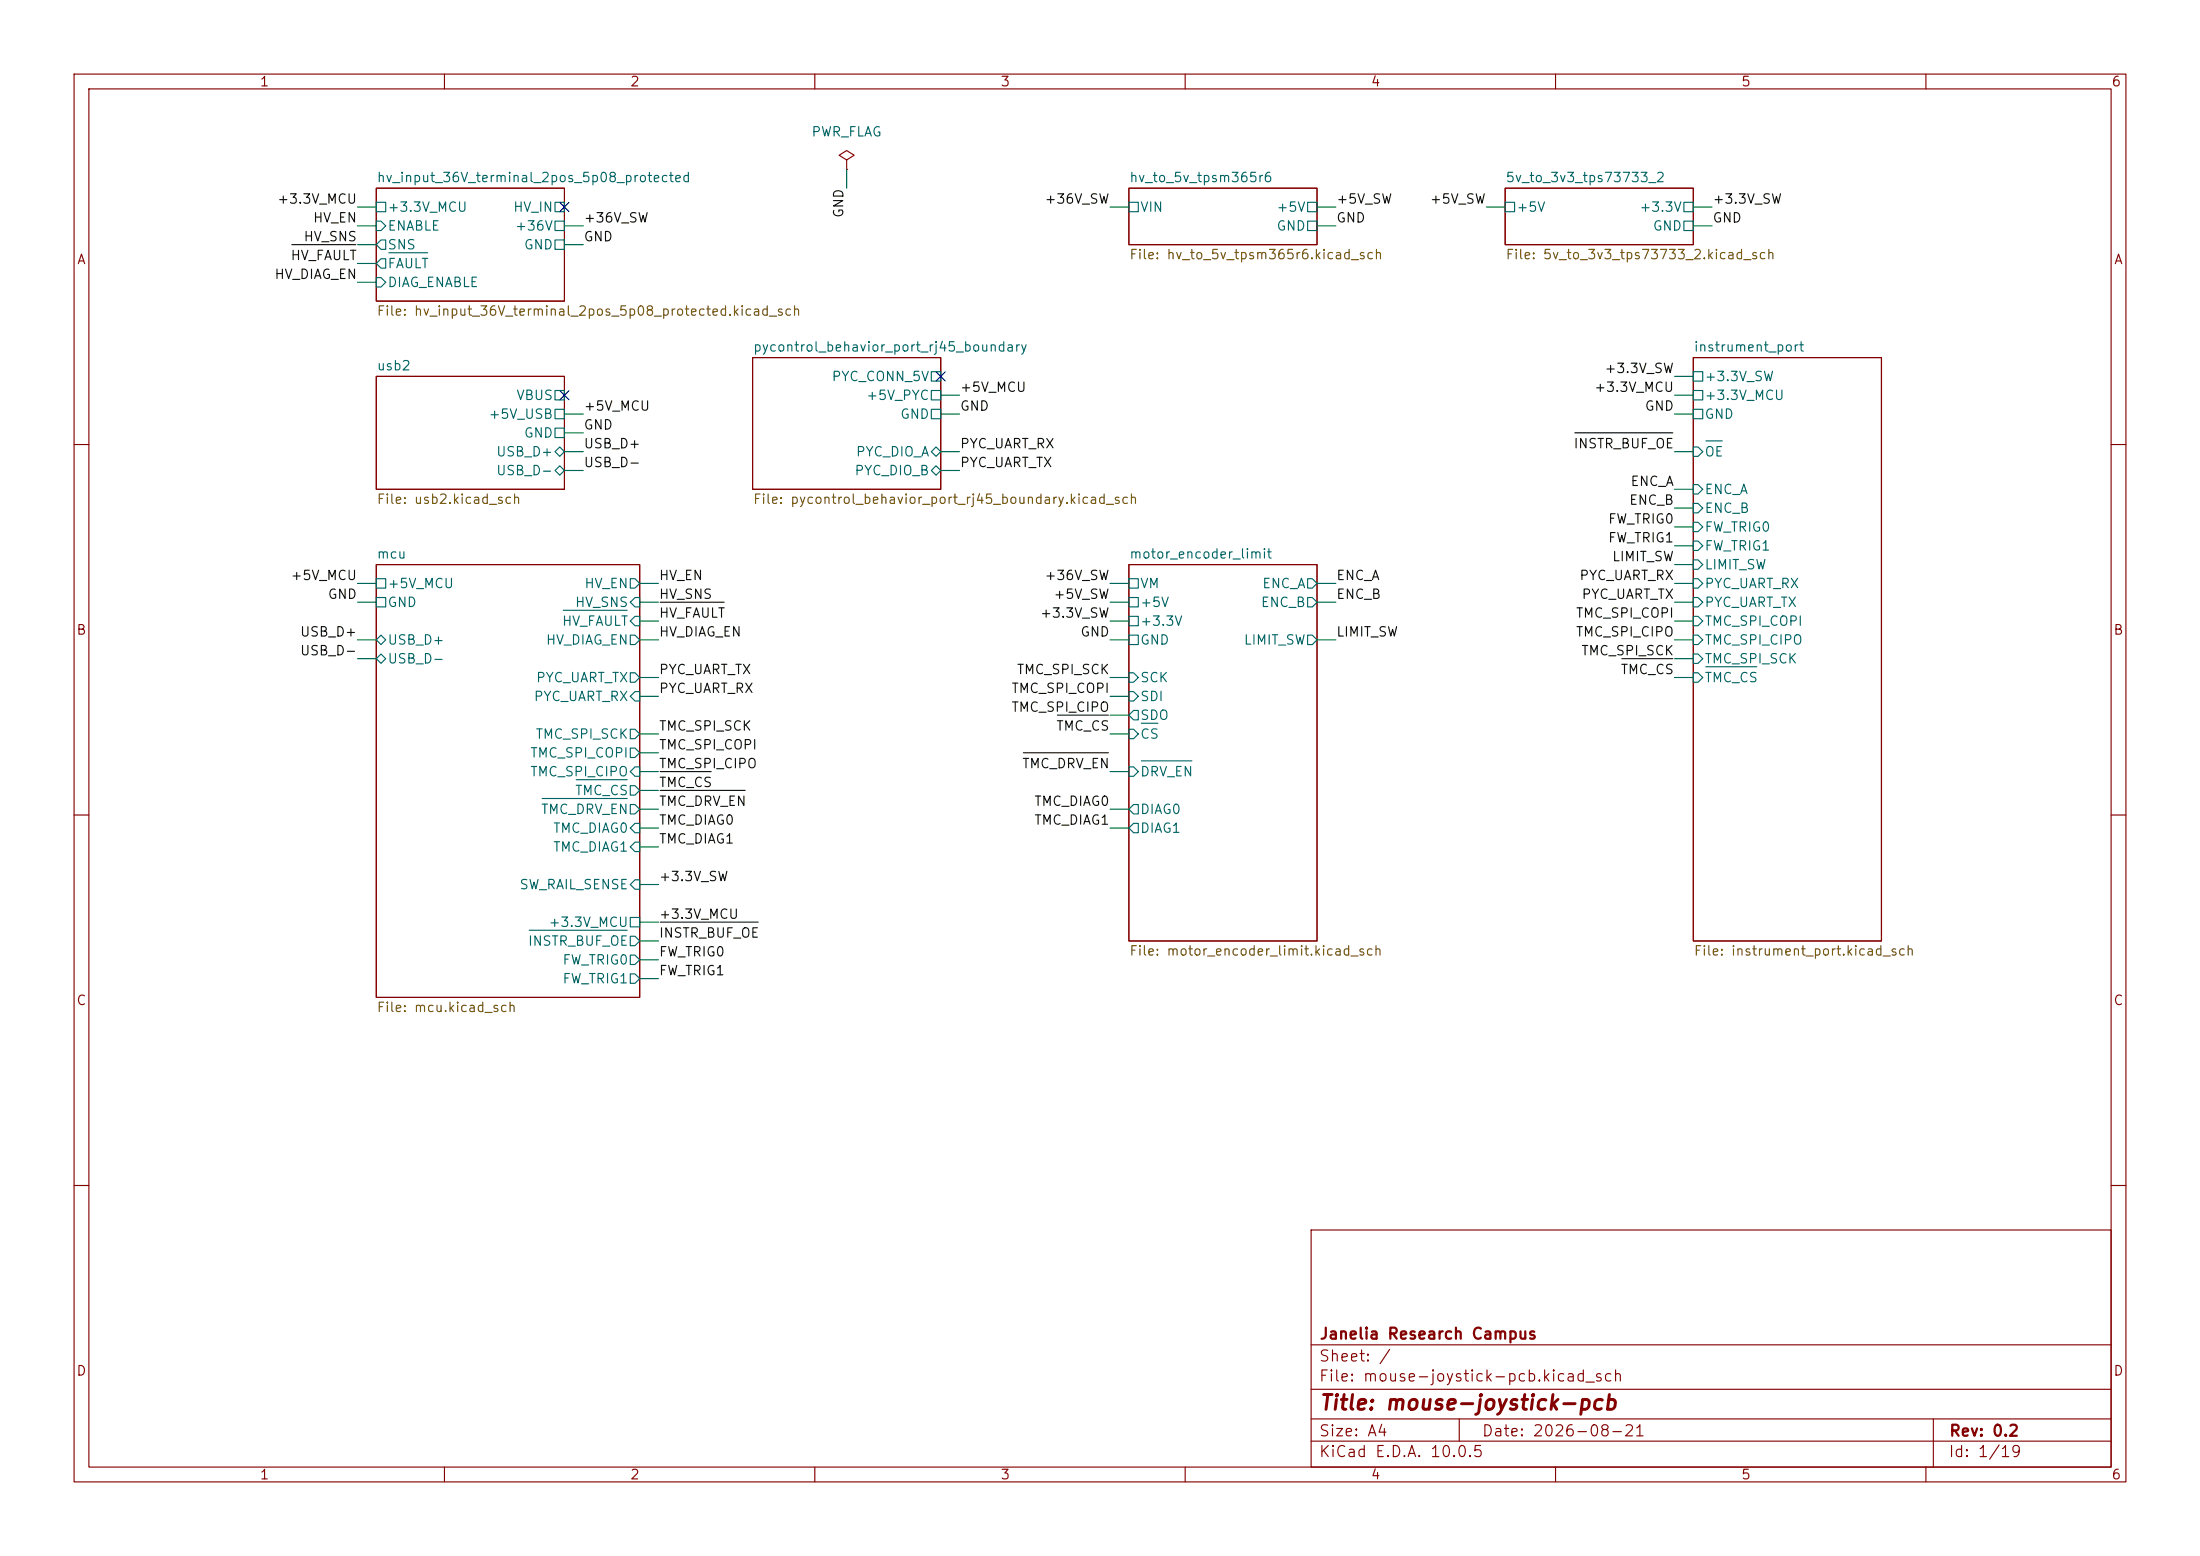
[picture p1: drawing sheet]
(kicad_sch
 (version 20260306)
 (generator "eeschema")
 (generator_version "10.0")
 (paper "A4")
 (title_block
  (title "mouse-joystick-pcb")
  (date "2026-08-21")
  (rev "0.2")
  (company "Janelia Research Campus"))
 (lib_symbols
  (symbol "power:PWR_FLAG"
   (power global)
   (pin_numbers (hide yes))
   (pin_names
    (offset 0) (hide yes)) (exclude_from_sim no) (in_bom yes) (on_board yes)
   (in_pos_files yes)
   (duplicate_pin_numbers_are_jumpers no)
   (property "Reference" "#FLG" (at 0 1.905 0) (show_name no) (do_not_autoplace no) (hide yes) (effects (font (size 1.27 1.27))))
   (property "Value" "PWR_FLAG" (at 0 3.81 0) (show_name no) (do_not_autoplace no) (effects (font (size 1.27 1.27))))
   (property "Footprint" "" (at 0 0 0) (show_name no) (do_not_autoplace no) (hide yes) (effects (font (size 1.27 1.27))))
   (property "Datasheet" "" (at 0 0 0) (show_name no) (do_not_autoplace no) (hide yes) (effects (font (size 1.27 1.27))))
   (property "Description" "Special symbol for telling ERC where power comes from" (at 0 0 0) (show_name no) (do_not_autoplace no) (hide yes) (effects (font (size 1.27 1.27))))
   (symbol "PWR_FLAG_0_0"
    (pin power_out line (at 0 0 90) (length 0) (name "" (effects (font (size 1.27 1.27)))) (number "1" (effects (font (size 1.27 1.27))))))
   (symbol "PWR_FLAG_0_1"
    (polyline (pts (xy 0 0) (xy 0 1.27) (xy -1.016 1.905) (xy 0 2.54) (xy 1.016 1.905) (xy 0 1.27)) (stroke (width 0) (type default)) (fill (type none))))
   (embedded_fonts no)))
 (no_connect
  (at 76.2 27.94))
 (no_connect
  (at 76.2 53.34))
 (no_connect
  (at 127 50.8))
 (wire
  (pts (xy 86.36 86.36) (xy 88.9 86.36))
  (stroke (width 0) (type default)))
 (wire
  (pts (xy 152.4 96.52) (xy 149.86 96.52))
  (stroke (width 0) (type default)))
 (wire
  (pts (xy 152.4 99.06) (xy 149.86 99.06))
  (stroke (width 0) (type default)))
 (wire
  (pts (xy 50.8 78.74) (xy 48.26 78.74))
  (stroke (width 0) (type default)))
 (wire
  (pts (xy 86.36 127) (xy 88.9 127))
  (stroke (width 0) (type default)))
 (wire
  (pts (xy 86.36 83.82) (xy 88.9 83.82))
  (stroke (width 0) (type default)))
 (wire
  (pts (xy 86.36 129.54) (xy 88.9 129.54))
  (stroke (width 0) (type default)))
 (wire
  (pts (xy 152.4 109.22) (xy 149.86 109.22))
  (stroke (width 0) (type default)))
 (wire
  (pts (xy 127 63.5) (xy 129.54 63.5))
  (stroke (width 0) (type default)))
 (wire
  (pts (xy 86.36 132.08) (xy 88.9 132.08))
  (stroke (width 0) (type default)))
 (wire
  (pts (xy 86.36 99.06) (xy 88.9 99.06))
  (stroke (width 0) (type default)))
 (wire
  (pts (xy 127 53.34) (xy 129.54 53.34))
  (stroke (width 0) (type default)))
 (wire
  (pts (xy 203.2 27.94) (xy 200.66 27.94))
  (stroke (width 0) (type default)))
 (wire
  (pts (xy 152.4 83.82) (xy 149.86 83.82))
  (stroke (width 0) (type default)))
 (wire
  (pts (xy 177.8 78.74) (xy 180.34 78.74))
  (stroke (width 0) (type default)))
 (wire
  (pts (xy 86.36 104.14) (xy 88.9 104.14))
  (stroke (width 0) (type default)))
 (wire
  (pts (xy 50.8 33.02) (xy 48.26 33.02))
  (stroke (width 0) (type default)))
 (wire
  (pts (xy 86.36 124.46) (xy 88.9 124.46))
  (stroke (width 0) (type default)))
 (wire
  (pts (xy 76.2 55.88) (xy 78.74 55.88))
  (stroke (width 0) (type default)))
 (wire
  (pts (xy 86.36 109.22) (xy 88.9 109.22))
  (stroke (width 0) (type default)))
 (wire
  (pts (xy 228.6 78.74) (xy 226.06 78.74))
  (stroke (width 0) (type default)))
 (wire
  (pts (xy 152.4 111.76) (xy 149.86 111.76))
  (stroke (width 0) (type default)))
 (wire
  (pts (xy 86.36 119.38) (xy 88.9 119.38))
  (stroke (width 0) (type default)))
 (wire
  (pts (xy 152.4 91.44) (xy 149.86 91.44))
  (stroke (width 0) (type default)))
 (wire
  (pts (xy 152.4 78.74) (xy 149.86 78.74))
  (stroke (width 0) (type default)))
 (wire
  (pts (xy 152.4 86.36) (xy 149.86 86.36))
  (stroke (width 0) (type default)))
 (wire
  (pts (xy 76.2 58.42) (xy 78.74 58.42))
  (stroke (width 0) (type default)))
 (wire
  (pts (xy 152.4 27.94) (xy 149.86 27.94))
  (stroke (width 0) (type default)))
 (wire
  (pts (xy 50.8 81.28) (xy 48.26 81.28))
  (stroke (width 0) (type default)))
 (wire
  (pts (xy 228.6 66.04) (xy 226.06 66.04))
  (stroke (width 0) (type default)))
 (wire
  (pts (xy 48.26 86.36) (xy 50.8 86.36))
  (stroke (width 0) (type default)))
 (wire
  (pts (xy 114.3 22.86) (xy 114.3 25.4))
  (stroke (width 0) (type default)))
 (wire
  (pts (xy 86.36 91.44) (xy 88.9 91.44))
  (stroke (width 0) (type default)))
 (wire
  (pts (xy 228.6 68.58) (xy 226.06 68.58))
  (stroke (width 0) (type default)))
 (wire
  (pts (xy 228.6 53.34) (xy 226.06 53.34))
  (stroke (width 0) (type default)))
 (wire
  (pts (xy 76.2 30.48) (xy 78.74 30.48))
  (stroke (width 0) (type default)))
 (wire
  (pts (xy 177.8 30.48) (xy 180.34 30.48))
  (stroke (width 0) (type default)))
 (wire
  (pts (xy 50.8 38.1) (xy 48.26 38.1))
  (stroke (width 0) (type default)))
 (wire
  (pts (xy 152.4 93.98) (xy 149.86 93.98))
  (stroke (width 0) (type default)))
 (wire
  (pts (xy 86.36 78.74) (xy 88.9 78.74))
  (stroke (width 0) (type default)))
 (wire
  (pts (xy 228.6 86.36) (xy 226.06 86.36))
  (stroke (width 0) (type default)))
 (wire
  (pts (xy 50.8 35.56) (xy 48.26 35.56))
  (stroke (width 0) (type default)))
 (wire
  (pts (xy 86.36 114.3) (xy 88.9 114.3))
  (stroke (width 0) (type default)))
 (wire
  (pts (xy 86.36 106.68) (xy 88.9 106.68))
  (stroke (width 0) (type default)))
 (wire
  (pts (xy 152.4 81.28) (xy 149.86 81.28))
  (stroke (width 0) (type default)))
 (wire
  (pts (xy 50.8 27.94) (xy 48.26 27.94))
  (stroke (width 0) (type default)))
 (wire
  (pts (xy 86.36 101.6) (xy 88.9 101.6))
  (stroke (width 0) (type default)))
 (wire
  (pts (xy 228.6 27.94) (xy 231.14 27.94))
  (stroke (width 0) (type default)))
 (wire
  (pts (xy 86.36 81.28) (xy 88.9 81.28))
  (stroke (width 0) (type default)))
 (wire
  (pts (xy 228.6 83.82) (xy 226.06 83.82))
  (stroke (width 0) (type default)))
 (wire
  (pts (xy 86.36 111.76) (xy 88.9 111.76))
  (stroke (width 0) (type default)))
 (wire
  (pts (xy 177.8 81.28) (xy 180.34 81.28))
  (stroke (width 0) (type default)))
 (wire
  (pts (xy 76.2 33.02) (xy 78.74 33.02))
  (stroke (width 0) (type default)))
 (wire
  (pts (xy 228.6 81.28) (xy 226.06 81.28))
  (stroke (width 0) (type default)))
 (wire
  (pts (xy 127 60.96) (xy 129.54 60.96))
  (stroke (width 0) (type default)))
 (wire
  (pts (xy 228.6 71.12) (xy 226.06 71.12))
  (stroke (width 0) (type default)))
 (wire
  (pts (xy 177.8 27.94) (xy 180.34 27.94))
  (stroke (width 0) (type default)))
 (wire
  (pts (xy 152.4 104.14) (xy 149.86 104.14))
  (stroke (width 0) (type default)))
 (wire
  (pts (xy 86.36 93.98) (xy 88.9 93.98))
  (stroke (width 0) (type default)))
 (wire
  (pts (xy 228.6 91.44) (xy 226.06 91.44))
  (stroke (width 0) (type default)))
 (wire
  (pts (xy 228.6 73.66) (xy 226.06 73.66))
  (stroke (width 0) (type default)))
 (wire
  (pts (xy 50.8 88.9) (xy 48.26 88.9))
  (stroke (width 0) (type default)))
 (wire
  (pts (xy 76.2 60.96) (xy 78.74 60.96))
  (stroke (width 0) (type default)))
 (wire
  (pts (xy 76.2 63.5) (xy 78.74 63.5))
  (stroke (width 0) (type default)))
 (wire
  (pts (xy 228.6 60.96) (xy 226.06 60.96))
  (stroke (width 0) (type default)))
 (wire
  (pts (xy 177.8 86.36) (xy 180.34 86.36))
  (stroke (width 0) (type default)))
 (wire
  (pts (xy 50.8 30.48) (xy 48.26 30.48))
  (stroke (width 0) (type default)))
 (wire
  (pts (xy 228.6 88.9) (xy 226.06 88.9))
  (stroke (width 0) (type default)))
 (wire
  (pts (xy 228.6 76.2) (xy 226.06 76.2))
  (stroke (width 0) (type default)))
 (wire
  (pts (xy 127 55.88) (xy 129.54 55.88))
  (stroke (width 0) (type default)))
 (wire
  (pts (xy 228.6 50.8) (xy 226.06 50.8))
  (stroke (width 0) (type default)))
 (wire
  (pts (xy 228.6 55.88) (xy 226.06 55.88))
  (stroke (width 0) (type default)))
 (wire
  (pts (xy 228.6 30.48) (xy 231.14 30.48))
  (stroke (width 0) (type default)))
 (label "TMC_DIAG0"
  (at 88.9 111.76 0)
  (effects (font (size 1.27 1.27)) (justify left bottom)))
 (label "+3.3V_MCU"
  (at 226.06 53.34 180)
  (effects (font (size 1.27 1.27)) (justify right bottom)))
 (label "ENC_B"
  (at 226.06 68.58 180)
  (effects (font (size 1.27 1.27)) (justify right bottom)))
 (label "+3.3V_SW"
  (at 88.9 119.38 0)
  (effects (font (size 1.27 1.27)) (justify left bottom)))
 (label "FW_TRIG0"
  (at 226.06 71.12 180)
  (effects (font (size 1.27 1.27)) (justify right bottom)))
 (label "PYC_UART_RX"
  (at 88.9 93.98 0)
  (effects (font (size 1.27 1.27)) (justify left bottom)))
 (label "TMC_SPI_COPI"
  (at 88.9 101.6 0)
  (effects (font (size 1.27 1.27)) (justify left bottom)))
 (label "+5V_MCU"
  (at 48.26 78.74 180)
  (effects (font (size 1.27 1.27)) (justify right bottom)))
 (label "TMC_SPI_COPI"
  (at 149.86 93.98 180)
  (effects (font (size 1.27 1.27)) (justify right bottom)))
 (label "LIMIT_SW"
  (at 226.06 76.2 180)
  (effects (font (size 1.27 1.27)) (justify right bottom)))
 (label "TMC_SPI_SCK"
  (at 88.9 99.06 0)
  (effects (font (size 1.27 1.27)) (justify left bottom)))
 (label "+5V_SW"
  (at 200.66 27.94 180)
  (effects (font (size 1.27 1.27)) (justify right bottom)))
 (label "HV_SNS"
  (at 88.9 81.28 0)
  (effects (font (size 1.27 1.27)) (justify left bottom)))
 (label "GND"
  (at 231.14 30.48 0)
  (effects (font (size 1.27 1.27)) (justify left bottom)))
 (label "FW_TRIG1"
  (at 88.9 132.08 0)
  (effects (font (size 1.27 1.27)) (justify left bottom)))
 (label "GND"
  (at 149.86 86.36 180)
  (effects (font (size 1.27 1.27)) (justify right bottom)))
 (label "FW_TRIG0"
  (at 88.9 129.54 0)
  (effects (font (size 1.27 1.27)) (justify left bottom)))
 (label "GND"
  (at 48.26 81.28 180)
  (effects (font (size 1.27 1.27)) (justify right bottom)))
 (label "GND"
  (at 78.74 33.02 0)
  (effects (font (size 1.27 1.27)) (justify left bottom)))
 (label "PYC_UART_TX"
  (at 88.9 91.44 0)
  (effects (font (size 1.27 1.27)) (justify left bottom)))
 (label "TMC_SPI_COPI"
  (at 226.06 83.82 180)
  (effects (font (size 1.27 1.27)) (justify right bottom)))
 (label "USB_D-"
  (at 78.74 63.5 0)
  (effects (font (size 1.27 1.27)) (justify left bottom)))
 (label "HV_EN"
  (at 48.26 30.48 180)
  (effects (font (size 1.27 1.27)) (justify right bottom)))
 (label "+5V_MCU"
  (at 78.74 55.88 0)
  (effects (font (size 1.27 1.27)) (justify left bottom)))
 (label "+36V_SW"
  (at 78.74 30.48 0)
  (effects (font (size 1.27 1.27)) (justify left bottom)))
 (label "TMC_DIAG0"
  (at 149.86 109.22 180)
  (effects (font (size 1.27 1.27)) (justify right bottom)))
 (label "USB_D+"
  (at 78.74 60.96 0)
  (effects (font (size 1.27 1.27)) (justify left bottom)))
 (label "HV_EN"
  (at 88.9 78.74 0)
  (effects (font (size 1.27 1.27)) (justify left bottom)))
 (label "+5V_SW"
  (at 149.86 81.28 180)
  (effects (font (size 1.27 1.27)) (justify right bottom)))
 (label "~{INSTR_BUF_OE}"
  (at 226.06 60.96 180)
  (effects (font (size 1.27 1.27)) (justify right bottom)))
 (label "TMC_SPI_CIPO"
  (at 149.86 96.52 180)
  (effects (font (size 1.27 1.27)) (justify right bottom)))
 (label "~{TMC_DRV_EN}"
  (at 149.86 104.14 180)
  (effects (font (size 1.27 1.27)) (justify right bottom)))
 (label "GND"
  (at 78.74 58.42 0)
  (effects (font (size 1.27 1.27)) (justify left bottom)))
 (label "HV_SNS"
  (at 48.26 33.02 180)
  (effects (font (size 1.27 1.27)) (justify right bottom)))
 (label "~{HV_FAULT}"
  (at 48.26 35.56 180)
  (effects (font (size 1.27 1.27)) (justify right bottom)))
 (label "TMC_SPI_SCK"
  (at 149.86 91.44 180)
  (effects (font (size 1.27 1.27)) (justify right bottom)))
 (label "+5V_SW"
  (at 180.34 27.94 0)
  (effects (font (size 1.27 1.27)) (justify left bottom)))
 (label "+36V_SW"
  (at 149.86 27.94 180)
  (effects (font (size 1.27 1.27)) (justify right bottom)))
 (label "+3.3V_SW"
  (at 231.14 27.94 0)
  (effects (font (size 1.27 1.27)) (justify left bottom)))
 (label "TMC_DIAG1"
  (at 149.86 111.76 180)
  (effects (font (size 1.27 1.27)) (justify right bottom)))
 (label "GND"
  (at 129.54 55.88 0)
  (effects (font (size 1.27 1.27)) (justify left bottom)))
 (label "ENC_B"
  (at 180.34 81.28 0)
  (effects (font (size 1.27 1.27)) (justify left bottom)))
 (label "~{TMC_CS}"
  (at 88.9 106.68 0)
  (effects (font (size 1.27 1.27)) (justify left bottom)))
 (label "+3.3V_SW"
  (at 226.06 50.8 180)
  (effects (font (size 1.27 1.27)) (justify right bottom)))
 (label "+36V_SW"
  (at 149.86 78.74 180)
  (effects (font (size 1.27 1.27)) (justify right bottom)))
 (label "GND"
  (at 180.34 30.48 0)
  (effects (font (size 1.27 1.27)) (justify left bottom)))
 (label "HV_DIAG_EN"
  (at 48.26 38.1 180)
  (effects (font (size 1.27 1.27)) (justify right bottom)))
 (label "ENC_A"
  (at 180.34 78.74 0)
  (effects (font (size 1.27 1.27)) (justify left bottom)))
 (label "GND"
  (at 226.06 55.88 180)
  (effects (font (size 1.27 1.27)) (justify right bottom)))
 (label "USB_D-"
  (at 48.26 88.9 180)
  (effects (font (size 1.27 1.27)) (justify right bottom)))
 (label "+3.3V_MCU"
  (at 48.26 27.94 180)
  (effects (font (size 1.27 1.27)) (justify right bottom)))
 (label "~{HV_FAULT}"
  (at 88.9 83.82 0)
  (effects (font (size 1.27 1.27)) (justify left bottom)))
 (label "PYC_UART_TX"
  (at 226.06 81.28 180)
  (effects (font (size 1.27 1.27)) (justify right bottom)))
 (label "+5V_MCU"
  (at 129.54 53.34 0)
  (effects (font (size 1.27 1.27)) (justify left bottom)))
 (label "TMC_SPI_SCK"
  (at 226.06 88.9 180)
  (effects (font (size 1.27 1.27)) (justify right bottom)))
 (label "TMC_SPI_CIPO"
  (at 226.06 86.36 180)
  (effects (font (size 1.27 1.27)) (justify right bottom)))
 (label "PYC_UART_RX"
  (at 129.54 60.96 0)
  (effects (font (size 1.27 1.27)) (justify left bottom)))
 (label "PYC_UART_RX"
  (at 226.06 78.74 180)
  (effects (font (size 1.27 1.27)) (justify right bottom)))
 (label "LIMIT_SW"
  (at 180.34 86.36 0)
  (effects (font (size 1.27 1.27)) (justify left bottom)))
 (label "~{TMC_DRV_EN}"
  (at 88.9 109.22 0)
  (effects (font (size 1.27 1.27)) (justify left bottom)))
 (label "USB_D+"
  (at 48.26 86.36 180)
  (effects (font (size 1.27 1.27)) (justify right bottom)))
 (label "~{INSTR_BUF_OE}"
  (at 88.9 127 0)
  (effects (font (size 1.27 1.27)) (justify left bottom)))
 (label "ENC_A"
  (at 226.06 66.04 180)
  (effects (font (size 1.27 1.27)) (justify right bottom)))
 (label "~{TMC_CS}"
  (at 226.06 91.44 180)
  (effects (font (size 1.27 1.27)) (justify right bottom)))
 (label "FW_TRIG1"
  (at 226.06 73.66 180)
  (effects (font (size 1.27 1.27)) (justify right bottom)))
 (label "+3.3V_MCU"
  (at 88.9 124.46 0)
  (effects (font (size 1.27 1.27)) (justify left bottom)))
 (label "PYC_UART_TX"
  (at 129.54 63.5 0)
  (effects (font (size 1.27 1.27)) (justify left bottom)))
 (label "HV_DIAG_EN"
  (at 88.9 86.36 0)
  (effects (font (size 1.27 1.27)) (justify left bottom)))
 (label "TMC_SPI_CIPO"
  (at 88.9 104.14 0)
  (effects (font (size 1.27 1.27)) (justify left bottom)))
 (label "GND"
  (at 114.3 25.4 270)
  (effects (font (size 1.27 1.27)) (justify right bottom)))
 (label "~{TMC_CS}"
  (at 149.86 99.06 180)
  (effects (font (size 1.27 1.27)) (justify right bottom)))
 (label "TMC_DIAG1"
  (at 88.9 114.3 0)
  (effects (font (size 1.27 1.27)) (justify left bottom)))
 (label "+3.3V_SW"
  (at 149.86 83.82 180)
  (effects (font (size 1.27 1.27)) (justify right bottom)))
 (symbol
  (lib_id "power:PWR_FLAG")
  (at 114.3 22.86 0)
  (unit 1)
  (body_style 1)
  (exclude_from_sim no)
  (in_bom yes)
  (on_board yes)
  (in_pos_files yes)
  (dnp no)
  (fields_autoplaced yes)
  (property "Reference" "#FLG0101" (at 114.3 20.955 0) (hide yes) (show_name no) (do_not_autoplace no) (effects (font (size 1.27 1.27))))
  (property "Value" "PWR_FLAG" (at 114.3 17.78 0) (show_name no) (do_not_autoplace no) (effects (font (size 1.27 1.27))))
  (property "Footprint" "" (at 114.3 22.86 0) (hide yes) (show_name no) (do_not_autoplace no) (effects (font (size 1.27 1.27))))
  (property "Datasheet" "" (at 114.3 22.86 0) (hide yes) (show_name no) (do_not_autoplace no) (effects (font (size 1.27 1.27))))
  (property "Description" "Special symbol for telling ERC where power comes from" (at 114.3 22.86 0) (hide yes) (show_name no) (do_not_autoplace no) (effects (font (size 1.27 1.27))))
  (pin "1"))
 (group "hv_to_5v_tpsm365r6"
  (lib_id "orb_weaver_private:hv_to_5v_tpsm365r6")
  (members "f5a6a5ae-2414-49e1-a4d6-370fa53922e9"))
 (group "hv_input_36V_terminal_2pos_5p08_protected"
  (lib_id "orb_weaver_private:hv_input_36V_terminal_2pos_5p08_protected")
  (members "4f1e0583-f92e-4c49-a761-6760724f5077"))
 (group "5v_to_3v3_tps73733_2"
  (lib_id "orb_weaver_private:5v_to_3v3_tps73733")
  (members "72a6e0d8-0034-436c-8227-3a0b0df3a34e"))
 (group "pycontrol_behavior_port_rj45_boundary"
  (lib_id "orb_weaver_private:pycontrol_behavior_port_rj45_boundary")
  (members "6d9677f1-c939-48a1-9cbd-fd22c5bc15ff" "e8f1c050-9e5f-40d3-ac0d-aaae38bb7fd3"))
 (group "usb2"
  (lib_id "orb_weaver_private:usb2")
  (members "2c80acc7-cd89-43f8-bb5d-529b30ced6f8"))
 (sheet
  (at 228.6 48.26)
  (size 25.4 78.74)
  (exclude_from_sim no)
  (in_bom yes)
  (on_board yes)
  (dnp no)
  (fields_autoplaced yes)
  (stroke (width 0.1524) (type solid))
  (fill (color 0 0 0 0))
  (property "Sheetname" "instrument_port" (at 228.6 47.5484 0) (show_name no) (do_not_autoplace no) (effects (font (size 1.27 1.27)) (justify left bottom)))
  (property "Sheetfile" "instrument_port.kicad_sch" (at 228.6 127.5846 0) (show_name no) (do_not_autoplace no) (effects (font (size 1.27 1.27)) (justify left top)))
  (pin "GND" passive (at 228.6 55.88 180) (effects (font (size 1.27 1.27)) (justify left)))
  (pin "~{OE}" input (at 228.6 60.96 180) (effects (font (size 1.27 1.27)) (justify left)))
  (pin "ENC_A" input (at 228.6 66.04 180) (effects (font (size 1.27 1.27)) (justify left)))
  (pin "ENC_B" input (at 228.6 68.58 180) (effects (font (size 1.27 1.27)) (justify left)))
  (pin "FW_TRIG0" input (at 228.6 71.12 180) (effects (font (size 1.27 1.27)) (justify left)))
  (pin "FW_TRIG1" input (at 228.6 73.66 180) (effects (font (size 1.27 1.27)) (justify left)))
  (pin "LIMIT_SW" input (at 228.6 76.2 180) (effects (font (size 1.27 1.27)) (justify left)))
  (pin "PYC_UART_RX" input (at 228.6 78.74 180) (effects (font (size 1.27 1.27)) (justify left)))
  (pin "PYC_UART_TX" input (at 228.6 81.28 180) (effects (font (size 1.27 1.27)) (justify left)))
  (pin "TMC_SPI_COPI" input (at 228.6 83.82 180) (effects (font (size 1.27 1.27)) (justify left)))
  (pin "TMC_SPI_SCK" input (at 228.6 88.9 180) (effects (font (size 1.27 1.27)) (justify left)))
  (pin "~{TMC_CS}" input (at 228.6 91.44 180) (effects (font (size 1.27 1.27)) (justify left)))
  (pin "TMC_SPI_CIPO" input (at 228.6 86.36 180) (effects (font (size 1.27 1.27)) (justify left)))
  (pin "+3.3V_MCU" passive (at 228.6 53.34 180) (effects (font (size 1.27 1.27)) (justify left)))
  (pin "+3.3V_SW" passive (at 228.6 50.8 180) (effects (font (size 1.27 1.27)) (justify left))))
 (sheet
  (at 50.8 76.2)
  (size 35.56 58.42)
  (exclude_from_sim no)
  (in_bom yes)
  (on_board yes)
  (dnp no)
  (fields_autoplaced yes)
  (stroke (width 0.1524) (type solid))
  (fill (color 0 0 0 0))
  (property "Sheetname" "mcu" (at 50.8 75.4884 0) (show_name no) (do_not_autoplace no) (effects (font (size 1.27 1.27)) (justify left bottom)))
  (property "Sheetfile" "mcu.kicad_sch" (at 50.8 135.2046 0) (show_name no) (do_not_autoplace no) (effects (font (size 1.27 1.27)) (justify left top)))
  (pin "GND" passive (at 50.8 81.28 180) (effects (font (size 1.27 1.27)) (justify left)))
  (pin "HV_EN" output (at 86.36 78.74 0) (effects (font (size 1.27 1.27)) (justify right)))
  (pin "USB_D+" bidirectional (at 50.8 86.36 180) (effects (font (size 1.27 1.27)) (justify left)))
  (pin "USB_D-" bidirectional (at 50.8 88.9 180) (effects (font (size 1.27 1.27)) (justify left)))
  (pin "FW_TRIG0" output (at 86.36 129.54 0) (effects (font (size 1.27 1.27)) (justify right)))
  (pin "FW_TRIG1" output (at 86.36 132.08 0) (effects (font (size 1.27 1.27)) (justify right)))
  (pin "HV_SNS" input (at 86.36 81.28 0) (effects (font (size 1.27 1.27)) (justify right)))
  (pin "PYC_UART_RX" input (at 86.36 93.98 0) (effects (font (size 1.27 1.27)) (justify right)))
  (pin "PYC_UART_TX" output (at 86.36 91.44 0) (effects (font (size 1.27 1.27)) (justify right)))
  (pin "TMC_DIAG0" input (at 86.36 111.76 0) (effects (font (size 1.27 1.27)) (justify right)))
  (pin "TMC_DIAG1" input (at 86.36 114.3 0) (effects (font (size 1.27 1.27)) (justify right)))
  (pin "TMC_SPI_CIPO" input (at 86.36 104.14 0) (effects (font (size 1.27 1.27)) (justify right)))
  (pin "TMC_SPI_COPI" output (at 86.36 101.6 0) (effects (font (size 1.27 1.27)) (justify right)))
  (pin "TMC_SPI_SCK" output (at 86.36 99.06 0) (effects (font (size 1.27 1.27)) (justify right)))
  (pin "~{HV_FAULT}" input (at 86.36 83.82 0) (effects (font (size 1.27 1.27)) (justify right)))
  (pin "~{INSTR_BUF_OE}" output (at 86.36 127 0) (effects (font (size 1.27 1.27)) (justify right)))
  (pin "~{TMC_CS}" output (at 86.36 106.68 0) (effects (font (size 1.27 1.27)) (justify right)))
  (pin "~{TMC_DRV_EN}" output (at 86.36 109.22 0) (effects (font (size 1.27 1.27)) (justify right)))
  (pin "SW_RAIL_SENSE" input (at 86.36 119.38 0) (effects (font (size 1.27 1.27)) (justify right)))
  (pin "+3.3V_MCU" passive (at 86.36 124.46 0) (effects (font (size 1.27 1.27)) (justify right)))
  (pin "+5V_MCU" passive (at 50.8 78.74 180) (effects (font (size 1.27 1.27)) (justify left)))
  (pin "HV_DIAG_EN" output (at 86.36 86.36 0) (effects (font (size 1.27 1.27)) (justify right))))
 (sheet
  (at 50.8 50.8)
  (size 25.4 15.24)
  (exclude_from_sim no)
  (in_bom yes)
  (on_board yes)
  (dnp no)
  (fields_autoplaced yes)
  (stroke (width 0.1524) (type solid))
  (fill (color 0 0 0 0))
  (property "Sheetname" "usb2" (at 50.8 50.0884 0) (show_name no) (do_not_autoplace no) (effects (font (size 1.27 1.27)) (justify left bottom)))
  (property "Sheetfile" "usb2.kicad_sch" (at 50.8 66.6246 0) (show_name no) (do_not_autoplace no) (effects (font (size 1.27 1.27)) (justify left top)))
  (pin "+5V_USB" passive (at 76.2 55.88 0) (effects (font (size 1.27 1.27)) (justify right)))
  (pin "GND" passive (at 76.2 58.42 0) (effects (font (size 1.27 1.27)) (justify right)))
  (pin "USB_D+" bidirectional (at 76.2 60.96 0) (effects (font (size 1.27 1.27)) (justify right)))
  (pin "USB_D-" bidirectional (at 76.2 63.5 0) (effects (font (size 1.27 1.27)) (justify right)))
  (pin "VBUS" passive (at 76.2 53.34 0) (effects (font (size 1.27 1.27)) (justify right))))
 (sheet
  (at 50.8 25.4)
  (size 25.4 15.24)
  (exclude_from_sim no)
  (in_bom yes)
  (on_board yes)
  (dnp no)
  (fields_autoplaced yes)
  (stroke (width 0.1524) (type solid))
  (fill (color 0 0 0 0))
  (property "Sheetname" "hv_input_36V_terminal_2pos_5p08_protected" (at 50.8 24.6884 0) (show_name no) (do_not_autoplace no) (effects (font (size 1.27 1.27)) (justify left bottom)))
  (property "Sheetfile" "hv_input_36V_terminal_2pos_5p08_protected.kicad_sch" (at 50.8 41.2246 0) (show_name no) (do_not_autoplace no) (effects (font (size 1.27 1.27)) (justify left top)))
  (pin "+3.3V_MCU" passive (at 50.8 27.94 180) (effects (font (size 1.27 1.27)) (justify left)))
  (pin "+36V" passive (at 76.2 30.48 0) (effects (font (size 1.27 1.27)) (justify right)))
  (pin "DIAG_ENABLE" input (at 50.8 38.1 180) (effects (font (size 1.27 1.27)) (justify left)))
  (pin "ENABLE" input (at 50.8 30.48 180) (effects (font (size 1.27 1.27)) (justify left)))
  (pin "GND" passive (at 76.2 33.02 0) (effects (font (size 1.27 1.27)) (justify right)))
  (pin "HV_IN" passive (at 76.2 27.94 0) (effects (font (size 1.27 1.27)) (justify right)))
  (pin "SNS" output (at 50.8 33.02 180) (effects (font (size 1.27 1.27)) (justify left)))
  (pin "~{FAULT}" output (at 50.8 35.56 180) (effects (font (size 1.27 1.27)) (justify left))))
 (sheet
  (at 101.6 48.26)
  (size 25.4 17.78)
  (exclude_from_sim no)
  (in_bom yes)
  (on_board yes)
  (dnp no)
  (fields_autoplaced yes)
  (stroke (width 0.1524) (type solid))
  (fill (color 0 0 0 0))
  (property "Sheetname" "pycontrol_behavior_port_rj45_boundary" (at 101.6 47.5484 0) (show_name no) (do_not_autoplace no) (effects (font (size 1.27 1.27)) (justify left bottom)))
  (property "Sheetfile" "pycontrol_behavior_port_rj45_boundary.kicad_sch" (at 101.6 66.6246 0) (show_name no) (do_not_autoplace no) (effects (font (size 1.27 1.27)) (justify left top)))
  (pin "+5V_PYC" passive (at 127 53.34 0) (effects (font (size 1.27 1.27)) (justify right)))
  (pin "GND" passive (at 127 55.88 0) (effects (font (size 1.27 1.27)) (justify right)))
  (pin "PYC_CONN_5V" passive (at 127 50.8 0) (effects (font (size 1.27 1.27)) (justify right)))
  (pin "PYC_DIO_A" bidirectional (at 127 60.96 0) (effects (font (size 1.27 1.27)) (justify right)))
  (pin "PYC_DIO_B" bidirectional (at 127 63.5 0) (effects (font (size 1.27 1.27)) (justify right))))
 (sheet
  (at 203.2 25.4)
  (size 25.4 7.62)
  (exclude_from_sim no)
  (in_bom yes)
  (on_board yes)
  (dnp no)
  (fields_autoplaced yes)
  (stroke (width 0.1524) (type solid))
  (fill (color 0 0 0 0))
  (property "Sheetname" "5v_to_3v3_tps73733_2" (at 203.2 24.6884 0) (show_name no) (do_not_autoplace no) (effects (font (size 1.27 1.27)) (justify left bottom)))
  (property "Sheetfile" "5v_to_3v3_tps73733_2.kicad_sch" (at 203.2 33.6046 0) (show_name no) (do_not_autoplace no) (effects (font (size 1.27 1.27)) (justify left top)))
  (pin "+3.3V" passive (at 228.6 27.94 0) (effects (font (size 1.27 1.27)) (justify right)))
  (pin "+5V" passive (at 203.2 27.94 180) (effects (font (size 1.27 1.27)) (justify left)))
  (pin "GND" passive (at 228.6 30.48 0) (effects (font (size 1.27 1.27)) (justify right))))
 (sheet
  (at 152.4 76.2)
  (size 25.4 50.8)
  (exclude_from_sim no)
  (in_bom yes)
  (on_board yes)
  (dnp no)
  (fields_autoplaced yes)
  (stroke (width 0.1524) (type solid))
  (fill (color 0 0 0 0))
  (property "Sheetname" "motor_encoder_limit" (at 152.4 75.4884 0) (show_name no) (do_not_autoplace no) (effects (font (size 1.27 1.27)) (justify left bottom)))
  (property "Sheetfile" "motor_encoder_limit.kicad_sch" (at 152.4 127.5846 0) (show_name no) (do_not_autoplace no) (effects (font (size 1.27 1.27)) (justify left top)))
  (pin "+3.3V" passive (at 152.4 83.82 180) (effects (font (size 1.27 1.27)) (justify left)))
  (pin "+5V" passive (at 152.4 81.28 180) (effects (font (size 1.27 1.27)) (justify left)))
  (pin "DIAG0" output (at 152.4 109.22 180) (effects (font (size 1.27 1.27)) (justify left)))
  (pin "DIAG1" output (at 152.4 111.76 180) (effects (font (size 1.27 1.27)) (justify left)))
  (pin "GND" passive (at 152.4 86.36 180) (effects (font (size 1.27 1.27)) (justify left)))
  (pin "SCK" input (at 152.4 91.44 180) (effects (font (size 1.27 1.27)) (justify left)))
  (pin "SDI" input (at 152.4 93.98 180) (effects (font (size 1.27 1.27)) (justify left)))
  (pin "SDO" output (at 152.4 96.52 180) (effects (font (size 1.27 1.27)) (justify left)))
  (pin "VM" passive (at 152.4 78.74 180) (effects (font (size 1.27 1.27)) (justify left)))
  (pin "~{CS}" input (at 152.4 99.06 180) (effects (font (size 1.27 1.27)) (justify left)))
  (pin "~{DRV_EN}" input (at 152.4 104.14 180) (effects (font (size 1.27 1.27)) (justify left)))
  (pin "ENC_A" output (at 177.8 78.74 0) (effects (font (size 1.27 1.27)) (justify right)))
  (pin "ENC_B" output (at 177.8 81.28 0) (effects (font (size 1.27 1.27)) (justify right)))
  (pin "LIMIT_SW" output (at 177.8 86.36 0) (effects (font (size 1.27 1.27)) (justify right))))
 (sheet
  (at 152.4 25.4)
  (size 25.4 7.62)
  (exclude_from_sim no)
  (in_bom yes)
  (on_board yes)
  (dnp no)
  (fields_autoplaced yes)
  (stroke (width 0.1524) (type solid))
  (fill (color 0 0 0 0))
  (property "Sheetname" "hv_to_5v_tpsm365r6" (at 152.4 24.6884 0) (show_name no) (do_not_autoplace no) (effects (font (size 1.27 1.27)) (justify left bottom)))
  (property "Sheetfile" "hv_to_5v_tpsm365r6.kicad_sch" (at 152.4 33.6046 0) (show_name no) (do_not_autoplace no) (effects (font (size 1.27 1.27)) (justify left top)))
  (pin "+5V" passive (at 177.8 27.94 0) (effects (font (size 1.27 1.27)) (justify right)))
  (pin "GND" passive (at 177.8 30.48 0) (effects (font (size 1.27 1.27)) (justify right)))
  (pin "VIN" passive (at 152.4 27.94 180) (effects (font (size 1.27 1.27)) (justify left))))
 (sheet_instances
  (path ""
   (page "1")))
 (embedded_fonts no))
